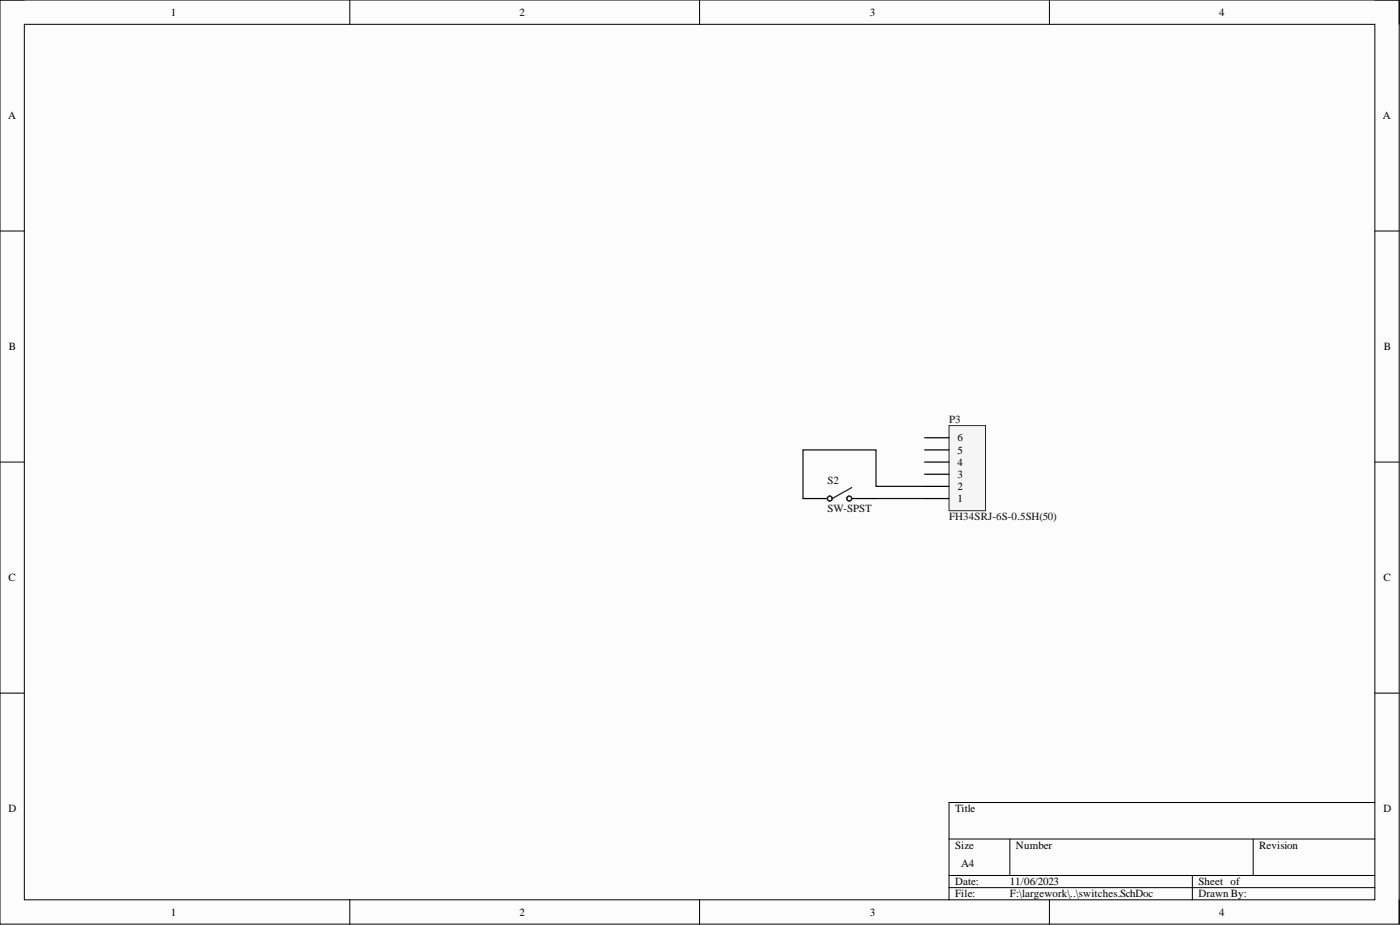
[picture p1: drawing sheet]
<svg xmlns="http://www.w3.org/2000/svg" width="292mm" height="193mm" viewBox="0 0 292 193" stroke-linecap="round" stroke-linejoin="round" font-family="sans-serif">
<path d="M0 0h291.9v192.8h-291.9z" fill-rule="evenodd" fill="#fcfcfc"/>
<path d="M0 0h291.9v192.8h-291.9z" fill="none" stroke="#000" stroke-width=".21"/>
<path d="M5.1 5.1h281.8v182.6h-281.8z" fill-rule="evenodd" fill="#fcfcfc"/>
<g fill="none" stroke="#000" stroke-width=".21">
<path d="M0 0h5.1M5.1 5.1h281.8v182.6h-281.8zM73 0v5.1M146 0v5.1M218.9 0v5.1M286.9 0h5v5.1M0 48.2h5.1M286.9 48.2h5M0 96.4h5.1M286.9 96.4h5M0 144.6h5.1M286.9 144.6h5"/>
<path d="M198 175h88.9M210.7 175v7.6M261.5 175v7.6M286.9 167.4h-88.9v20.3M73 187.7v5.1M146 187.7v5.1M198 182.6h88.9M198 185.2h88.9M218.9 187.7v5.1M248.8 182.6v5.1M291.9 187.7v5.1"/>
</g>
<path d="M198 88.8h7.6v17.7h-7.6z" fill-rule="evenodd" fill="#f5f5f5"/>
<path d="M198 88.8h7.6v17.7h-7.6z" fill="none" stroke="#262626" stroke-width=".21"/>
<path d="M192.9 98.9h5.1M192.9 96.4h5.1M192.9 93.9h5.1M192.9 91.3h5.1M167.5 104h5.1M177.7 104h5.1M192.9 104h5.1M192.9 101.5h5.1" fill="none" stroke="#000" stroke-width=".25"/>
<g fill="none" stroke="#1c1c1c" stroke-width=".25">
<path d="M177.7 101.7l-4.1 2.3"/>
<circle cx="173.1" cy="104" r=".51"/>
<circle cx="177.2" cy="104" r=".51"/>
</g>
<path d="M182.8 104h10.1M192.9 101.5h-10.1v-7.6h-15.3v10.1" fill="none" stroke="#0e0e0e" stroke-width=".25"/>
<g font-size="2.3">
<text x="35.6" y="3.3">1</text>
<text x="108.4" y="3.3">2</text>
<text x="181.5" y="3.3">3</text>
<text x="254.4" y="3.3">4</text>
<text x="1.7" y="24.9">A</text>
<text x="288.5" y="24.9">A</text>
<text x="1.9" y="73.1">B</text>
<text x="288.7" y="73.1">B</text>
<text x="199.8" y="94.6">5</text>
<text x="199.8" y="92.1">6</text>
<text x="199.8" y="99.7">3</text>
<text x="199.8" y="97.2">4</text>
<text x="199.8" y="104.8">1</text>
<text x="199.8" y="102.2">2</text>
<text x="1.8" y="121.3">C</text>
<text x="288.6" y="121.3">C</text>
<text x="1.8" y="169.5">D</text>
<text x="199.3" y="169.5">Title</text>
<text x="288.6" y="169.5">D</text>
<text x="199.3" y="177.1">Size</text>
<text x="212" y="177.1">Number</text>
<text x="262.7" y="177.1">Revision</text>
<text x="199.3" y="184.7">Date:</text>
<text x="200.5" y="180.9">A4</text>
<text x="210.7" y="184.7">11/06/2023</text>
<text x="250" y="184.7">Sheet of</text>
<text x="35.6" y="191">1</text>
<text x="108.4" y="191">2</text>
<text x="181.5" y="191">3</text>
<text x="199.3" y="187.2">File:</text>
<text x="210.7" y="187.2">F:\largework\..\switches.SchDoc</text>
<text x="250" y="187.2">Drawn By:</text>
<text x="254.4" y="191">4</text>
</g>
<g font-size="2.3" fill="#0e0e0e">
<text x="198" y="88.3">P3</text>
<text x="172.6" y="101">S2</text>
<text x="172.6" y="106.8">SW-SPST</text>
<text x="198" y="108.6">FH34SRJ-6S-0.5SH(50)</text>
</g>
</svg>
